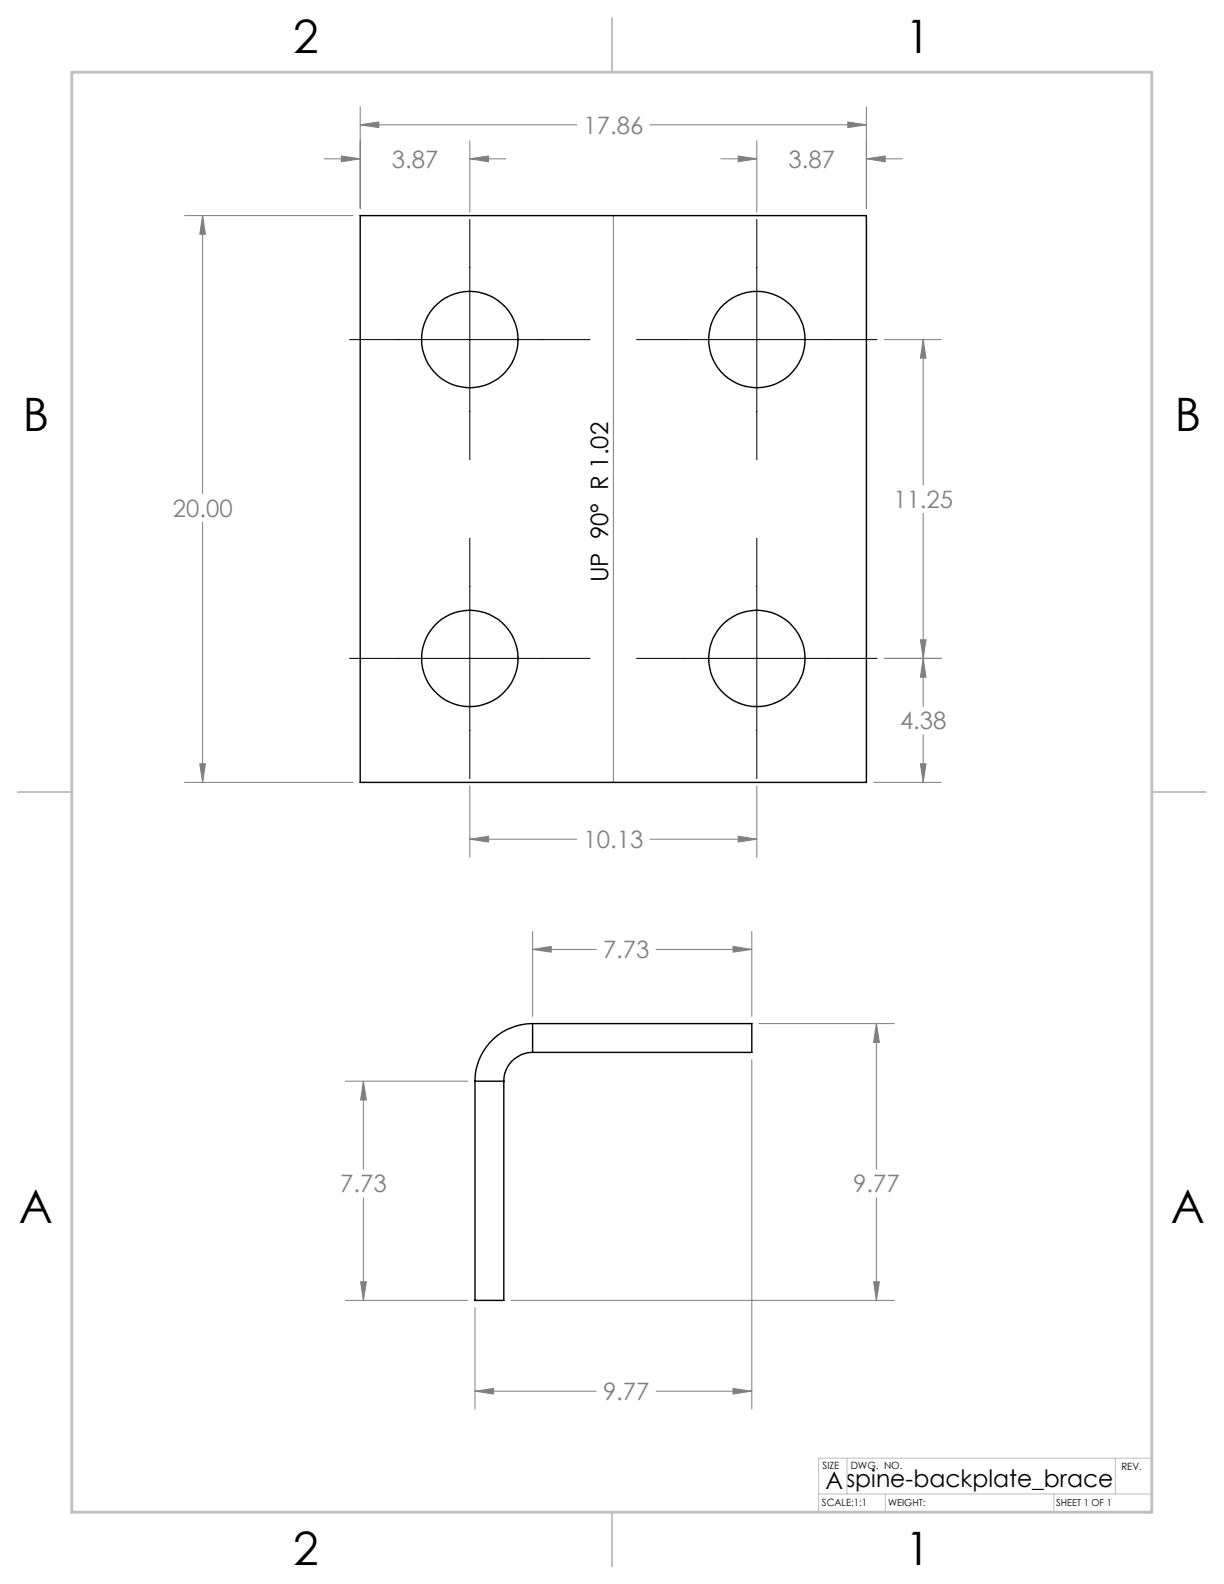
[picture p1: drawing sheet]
<svg xmlns="http://www.w3.org/2000/svg" width="216mm" height="279mm" viewBox="0 0 216 279" stroke-linecap="round" stroke-linejoin="round" font-family="sans-serif">
<g fill="none" stroke="#808080" stroke-width=".18">
<path d="M63.5 18.8v18M152.8 18.8v18M32.6 38h29.7M35.7 38l.5 3.3h-1zM35.7 38v49.1M57.2 28h6.3M60.2 27.5l3.3 .5-3.3 .5zM63.5 22h38.2M63.5 22l3.3-.5v1zM82.9 28h6.3M82.9 24.8v12.6M82.9 28l3.3-.5v1z"/>
<path d="M108.2 38v100M114.7 22h38.1M127.1 28h6.4M130.2 27.5l3.3 .5-3.3 .5zM133.5 24.8v12.6M149.5 21.5l3.3 .5-3.3 .5zM152.8 28l3.3-.5v1zM152.8 28h6.4M156 59.9h10M162.8 59.9l.5 3.3h-1zM162.8 59.9v25.6M35.7 92.1v45.9"/>
<path d="M162.8 90.5v34.1M156 116.1h10M162.3 112.9h1l-.5 3.2zM162.8 116.1l.5 3.4h-1zM32.6 138h29.7M35.2 134.7h1l-.5 3.3zM82.9 138.6v12.6M133.5 138.6v12.6M154.1 138h11.9M162.3 134.7h1l-.5 3.3zM162.8 129.6v8.4M82.9 148h18.8"/>
<path d="M82.9 148l3.3-.5v1zM114.7 148h18.8M130.2 147.5l3.3 .5-3.3 .5zM93.9 167.5l3.3-.6v1.1zM93.9 164.3v15M93.9 167.5h11.3M115.7 167.5h16.9M129.3 166.9l3.3 .6-3.3 .5zM132.6 164.3v15M60.9 190.7h21.6M64.1 190.7v15.5M64.1 190.7l.5 3.3h-1z"/>
<path d="M132.6 186.9v61.7M133.9 180.6h23.9M154.6 180.6l.5 3.3h-1zM154.6 180.6v25.6M64.1 211.3v18.1M154.6 211.3v18.1M60.9 229.4h21.6M63.6 226.1h1l-.5 3.3zM83.8 230.6v18M90.1 229.4h67.7M154.1 226.1h1l-.5 3.3zM83.8 245.4l3.3-.5v1z"/>
<path d="M83.8 245.4h21.4M115.7 245.4h16.9M129.3 244.9l3.3 .5-3.3 .5z"/>
</g>
<path d="M82.9 38.7v42.4M133.5 38.7v42.4M61.7 59.9h42.4M112.3 59.9h42.4M82.9 94.9v42.4M133.5 94.9v42.4M61.7 116.1h42.4M112.3 116.1h42.4" fill="none" stroke="#000" stroke-width=".18"/>
<path d="M149.4 257.2v6.3M196.7 257.2v6.3M203.2 257.2h-58.8v9.5M144.4 263.5h58.8M156.2 263.5v3.2M185.9 263.5v3.2" fill="none" stroke="#c0c0c0" stroke-width=".18"/>
<path d="M108 3.2v9.5M3.1 139.7h9.6M203.2 139.7h9.5M108 266.7v9.6" fill="none" stroke="#c0c0c0" stroke-width=".25"/>
<path d="M12.7 12.7h190.5v254h-190.5z" fill="none" stroke="#c0c0c0" stroke-width=".5"/>
<path d="M35.2 134.7h1l-.5 3.3zM35.7 38l.5 3.3h-1zM63.5 22l3.3-.5v1zM149.5 21.5l3.3 .5-3.3 .5zM130.2 27.5l3.3 .5-3.3 .5zM152.8 28l3.3-.5v1zM82.9 28l3.3-.5v1zM60.2 27.5l3.3 .5-3.3 .5zM162.8 59.9l.5 3.3h-1zM162.3 112.9h1l-.5 3.2zM130.2 147.5l3.3 .5-3.3 .5zM82.9 148l3.3-.5v1zM162.8 116.1l.5 3.4h-1zM162.3 134.7h1l-.5 3.3zM63.6 226.1h1l-.5 3.3zM64.1 190.7l.5 3.3h-1zM129.3 166.9l3.3 .6-3.3 .5zM93.9 167.5l3.3-.6v1.1zM154.6 180.6l.5 3.3h-1zM154.1 226.1h1l-.5 3.3zM129.3 244.9l3.3 .5-3.3 .5zM83.8 245.4l3.3-.5v1z" fill="#808080"/>
<g fill="none" stroke="#000" stroke-width=".25">
<path d="M63.5 38h89.3v100h-89.3zM83.8 190.7h5.1M83.8 190.7v38.7h5.1v-38.7M93.9 185.6a5.1 5.1 0 0 0-5 5.1M93.9 180.6a10.2 10.2 0 0 0-10.1 10.1M93.9 180.6h38.7v5h-38.7M93.9 180.6v5"/>
<circle cx="82.9" cy="59.9" r="8.5"/>
<circle cx="133.5" cy="59.9" r="8.5"/>
<circle cx="82.9" cy="116.2" r="8.5"/>
<circle cx="133.5" cy="116.2" r="8.5"/>
</g>
<g font-size="8.1">
<text x="51.7" y="9.3">2</text>
<text x="159.7" y="9.3">1</text>
<text x="4" y="76">B</text>
<text x="207.2" y="76">B</text>
<text x="3.3" y="215.7">A</text>
<text x="206.5" y="215.7">A</text>
<text x="51.7" y="276">2</text>
<text x="159.7" y="276">1</text>
</g>
<g font-size="4.2" fill="#808080">
<text x="102.9" y="23.6">17.86</text>
<text x="69.1" y="29.6">3.87</text>
<text x="139.1" y="29.6">3.87</text>
<text x="157.6" y="89.6">11.25</text>
<text x="30.5" y="91.2">20.00</text>
<text x="158.8" y="128.7">4.38</text>
<text x="102.9" y="149.6">10.13</text>
<text x="106.4" y="169">7.73</text>
<text x="60" y="210.3">7.73</text>
<text x="150.5" y="210.3">9.77</text>
<text x="106.4" y="247">9.77</text>
</g>
<g font-size="4.2">
<text x="107.3" y="102.7" transform="rotate(-90 107.3 102.7)">UP 90° R 1.02</text>
<text x="145.6" y="262.7">Aspine-backplate_brace</text>
</g>
<g font-size="1.8">
<text x="145.1" y="259">SIZE</text>
<text x="150.1" y="259.1">DWG. NO.</text>
<text x="197.8" y="259.2">REV.</text>
<text x="145" y="265.7">SCALE:1:1</text>
</g>
<g font-size="1.7">
<text x="156.7" y="265.7">WEIGHT:</text>
<text x="186.3" y="265.7">SHEET 1 OF 1</text>
</g>
</svg>
